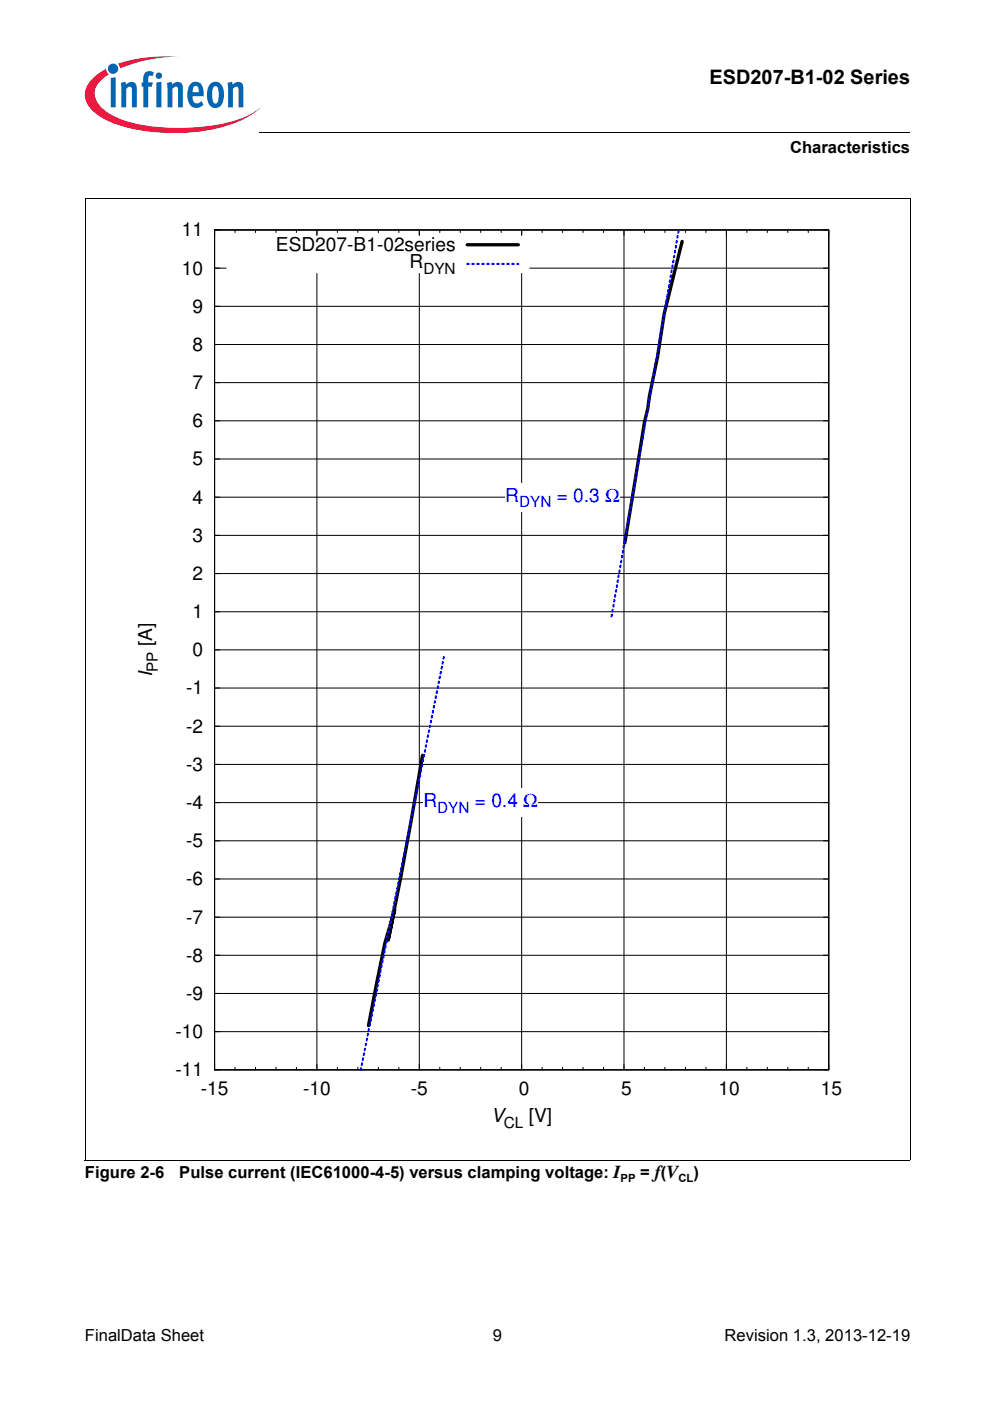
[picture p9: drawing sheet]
<svg xmlns="http://www.w3.org/2000/svg" width="210mm" height="297mm" viewBox="0 0 210 297" stroke-linecap="round" stroke-linejoin="round" font-family="sans-serif">
<circle cx="24" cy="14.6" r="1.09" fill="#0066b3"/>
<g fill="#ed1941">
<path d="M25 13.5l.8-.2a32.7 32.7 0 0 1 12-1.3 32.2 32.2 0 0 0-11.7 2.2l-.7 .3z"/>
<path d="M19.4 16.9a11.2 11.2 0 0 1 3.1-2.3l.2 .7 .4 .5a5 5 0 0 0-3 4.2 6 6 0 0 0 3.4 4.3 31.7 31.7 0 0 0 16 2.8 31.9 31.9 0 0 0 14-3.1l1.6-1.1a18.8 18.8 0 0 1-9.4 4.4 42.6 42.6 0 0 1-20.9-.9 11.1 11.1 0 0 1-6.5-4.7 4.3 4.3 0 0 1 1.1-4.8z"/>
</g>
<g fill="#0066b3">
<path d="M23.5 16.5l1-.1v6.4h-1z"/>
<path d="M25.6 17.6l1-.3 .1 .7a1.22 1.22 0 0 1 1.5-.6 1.22 1.22 0 0 1 .8 1.3v4.1h-1l-.1-4.2a.42 .42 0 0 0-.6-.2l-.5 .4v4h-1.1z"/>
<path d="M30.9 15.3l.8-.2 .7 .1 .2 .2-.3 .8-.1-.1a.47 .47 0 0 0-.7 .2l-.1 1.2h1l-.2 .9h-.8v4.4h-1v-4.4h-.4v-.9h.4v-.7a1.77 1.77 0 0 1 .5-1.5z"/>
<path d="M35.4 17.6l1-.3 .1 .7a1.22 1.22 0 0 1 1.4-.6 1.22 1.22 0 0 1 .9 1.3v4.1h-1.1v-4.2a.42 .42 0 0 0-.6-.2l-.5 .4v4h-1.1z"/>
<path d="M48.2 17.6l1-.3 .1 .7a1.22 1.22 0 0 1 1.5-.6 1.22 1.22 0 0 1 .8 1.3v4.1h-1l-.1-4.2a.42 .42 0 0 0-.6-.2l-.5 .4v4h-1z"/>
<path d="M33 16a.7 .7 0 0 1 1.4 0 .7 .7 0 0 1-1.4 0zM33.2 17.5l1-.1v5.4h-1z"/>
<path d="M40.5 17.7a1.6 1.6 0 0 1 1.7-.2 1.6 1.6 0 0 1 .9 1.5l.1 1.4h-2.4a1.09 1.09 0 0 0 .3 1.2 1.09 1.09 0 0 0 1.1 .2l.5-.4 .4 .8a1.88 1.88 0 0 1-2.2 .6 1.88 1.88 0 0 1-1.1-2v-1.7l.2-.8zM41.1 18.4l-.3 1.2h1.3v-.8a.58 .58 0 0 0-.4-.6 .58 .58 0 0 0-.6 .2z"/>
<path d="M44.7 17.6a1.77 1.77 0 0 1 1.9 0 1.77 1.77 0 0 1 .9 1.8v1.3a1.96 1.96 0 0 1-2.4 2.1 2.94 2.94 0 0 1-1.2-3.3 2.79 2.79 0 0 1 .8-1.9zM45.3 18.4a4.3 4.3 0 0 0 0 3.4l.4 .2a1.54 1.54 0 0 0 .7-1.9v-.4a1.19 1.19 0 0 0-.7-1.4z"/>
</g>
<path d="M55 28v.1z" fill="#000"/>
<path d="M55 28h137.9" fill="none" stroke="#000" stroke-width=".21"/>
<path d="M18 29h46v5h-46z" fill="#fff"/>
<g fill="none" stroke="#000" stroke-width=".21">
<path d="M45.5 48.8h130.2v178h-130.2zM45.5 56.9h2.4M49.8 48.8v.5M54.2 48.8v.5M58.5 48.8v.5M62.9 48.8v.5M67.2 48.8v1.1M67.2 58v168.8M71.5 48.8v.5M75.9 48.8v.5M80.2 48.8v.5M84.6 48.8v.5"/>
<path d="M88.9 48.8v1.1M88.9 58v168.8M93.2 48.8v.5M97.6 48.8v.5M101.9 48.8v.5M106.3 48.8v.5M110.6 48.8v1.1M110.6 58v168.8M112.3 56.9h63.4M114.9 48.8v.5M119.3 48.8v.5M123.6 48.8v.5"/>
<path d="M128 48.8v.5M132.3 48.8v178M136.6 48.8v.5M141 48.8v.5M145.3 48.8v.5M149.7 48.8v.5M154 48.8v178M158.4 48.8v.5M162.7 48.8v.5M167 48.8v.5M171.4 48.8v.5M45.5 73h130.2"/>
<path d="M45.5 64.9h130.2M45.5 97.3h130.2M45.5 89.2h130.2M45.5 81.1h130.2M45.5 113.5h130.2M45.5 105.4h130.2M45.5 137.8h130.2M45.5 129.7h130.2M45.5 121.6h130.2M45.5 154h130.2M45.5 145.9h130.2M45.5 178.3h130.2"/>
<path d="M45.5 170.2h130.2M45.5 162.1h130.2M45.5 194.5h130.2M45.5 186.4h130.2M45.5 218.7h130.2M45.5 210.6h130.2M45.5 202.5h130.2M49.8 226.3v.5M54.2 226.3v.5M58.5 226.3v.5M62.9 226.3v.5M71.5 226.3v.5"/>
<path d="M75.9 226.3v.5M80.2 226.3v.5M84.6 226.3v.5M93.2 226.3v.5M97.6 226.3v.5M101.9 226.3v.5M106.3 226.3v.5M114.9 226.3v.5M119.3 226.3v.5M123.6 226.3v.5M128 226.3v.5M136.6 226.3v.5"/>
<path d="M141 226.3v.5M145.3 226.3v.5M149.7 226.3v.5M158.4 226.3v.5M162.7 226.3v.5M167 226.3v.5M171.4 226.3v.5"/>
</g>
<g fill="#fff">
<path d="M107.1 102.4h24.4v6h-24.4z"/>
<path d="M89.8 167.1h24.3v6.1h-24.3z"/>
</g>
<path d="M99 51.9h10.9M144.6 51.2l-3.8 15.4-1.4 9-1.7 8.5-.4 2.5-.7 3-4.1 25.5M89.6 160.1l-4.7 26.3-2.6 12.9 1.4-6.5-2.1 7.2-3.5 17.4" fill="none" stroke="#000" stroke-width=".71"/>
<path d="M99 56h10.9M129.7 130.7l14.2-81.9M76.5 226.8l17.7-87.7" fill="none" stroke="#00f" stroke-width=".44" stroke-dasharray=".4 .7"/>
<path d="M18 42.1h175M18 42.1v203.8M45.5 48.8h130.2v178h-130.2zM192.9 42.1v203.9M18 245.9h174.9" fill="none" stroke="#000" stroke-width=".21"/>
<text font-size="4.2" x="150.4" y="17.8">ESD207-B1-02 Series</text>
<g font-size="4.1">
<text x="38.5" y="50.1">11</text>
<text x="58.5" y="53.2">ESD207-B1-02series</text>
<text x="38.5" y="58.2">10</text>
<text x="86.8" y="56.9">R</text>
<text x="40.8" y="66.3">9</text>
<text x="40.8" y="74.4">8</text>
<text x="40.8" y="82.5">7</text>
<text x="40.8" y="90.6">6</text>
<text x="40.8" y="98.7">5</text>
<text x="40.8" y="106.8">4</text>
<text x="40.8" y="114.9">3</text>
<text x="40.8" y="123">2</text>
<text x="40.8" y="131.1">1</text>
<text x="32.2" y="137" transform="rotate(-90 32.2 137)">[A]</text>
<text x="32.2" y="143.6" transform="rotate(-90 32.2 143.6)">I</text>
<text x="40.8" y="139.1">0</text>
<text x="39.5" y="147.2">-1</text>
<text x="39.5" y="155.3">-2</text>
<text x="39.5" y="163.4">-3</text>
<text x="39.5" y="171.5">-4</text>
<text x="39.5" y="179.6">-5</text>
<text x="39.5" y="187.7">-6</text>
<text x="39.5" y="195.8">-7</text>
<text x="39.5" y="203.9">-8</text>
<text x="39.5" y="212">-9</text>
<text x="37.2" y="220.1">-10</text>
<text x="37.2" y="228.2">-11</text>
<text x="42.6" y="232.2">-15</text>
<text x="64.3" y="232.2">-10</text>
<text x="87.1" y="232.2">-5</text>
<text x="110" y="232.2">0</text>
<text x="131.7" y="232.2">5</text>
<text x="152.3" y="232.2">10</text>
<text x="174" y="232.2">15</text>
<text x="104.1" y="237.9">V</text>
<text x="112.1" y="237.9">[V]</text>
</g>
<g font-size="4.1" fill="#00f">
<text x="107.1" y="106.4">R</text>
<text x="118" y="106.4">= 0.3 Ω</text>
<text x="89.8" y="171.1">R</text>
<text x="100.7" y="171.1">= 0.4</text>
<text x="111" y="171.1">Ω</text>
</g>
<g font-size="3.5">
<text x="167.5" y="32.5">Characteristics</text>
<text x="18" y="249.7">Figure 2-6</text>
<text x="38" y="249.7">Pulse current (IEC61000-4-5) versus clamping voltage: I</text>
<text x="135.8" y="249.7">= f(V</text>
<text x="147" y="249.7">)</text>
<text x="18" y="284.4">FinalData Sheet</text>
<text x="104.5" y="284.4">9</text>
<text x="153.6" y="284.4">Revision 1.3, 2013-12-19</text>
</g>
<g font-size="3.2">
<text x="89.8" y="58.1">DYN</text>
<text x="33.5" y="142.4" transform="rotate(-90 33.5 142.4)">PP</text>
<text x="106.8" y="239.1">CL</text>
</g>
<g font-size="3.2" fill="#00f">
<text x="110.1" y="107.6">DYN</text>
<text x="92.7" y="172.3">DYN</text>
</g>
<g font-size="2.4">
<text x="131.6" y="250.6">PP</text>
<text x="143.8" y="250.6">CL</text>
</g>
</svg>
